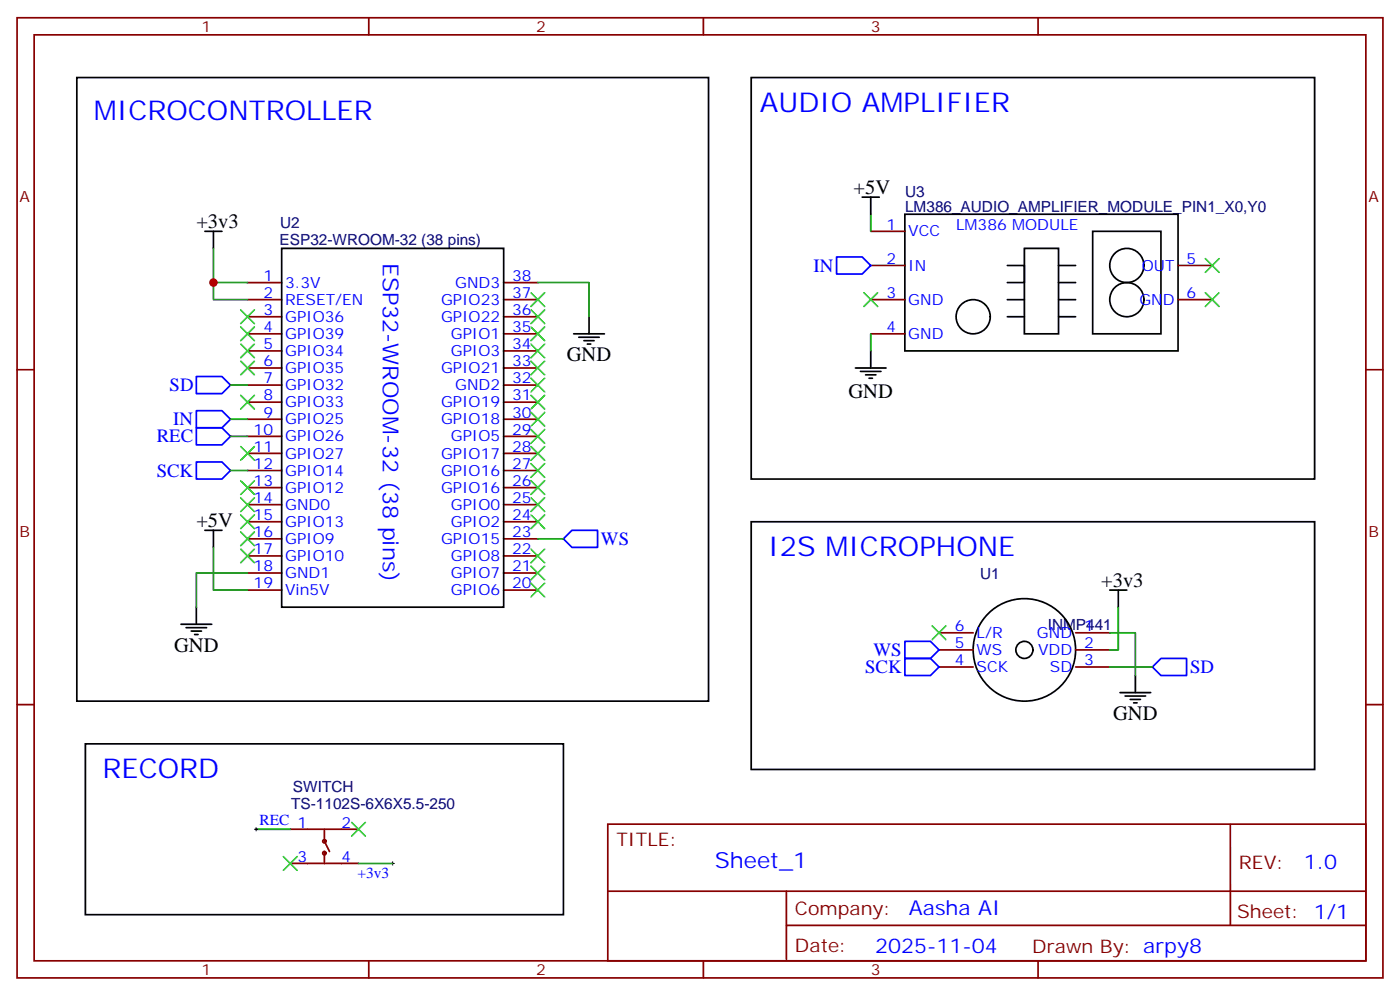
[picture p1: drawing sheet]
<svg xmlns="http://www.w3.org/2000/svg" width="289mm" height="205mm" viewBox="0 0 289 205" stroke-linecap="round" stroke-linejoin="round" font-family="sans-serif">
<g fill="none" stroke="#870000" stroke-width=".35">
<path d="M3.5 3.7h282.3v198.2h-282.3zM7.1 7.2h275.1v191.2h-275.1zM76.2 3.7v3.5M145.3 3.7v3.5M214.5 3.7v3.5M51.2 58.3h7M104.1 58.3h7M179.9 47.8h7.1M179.9 54.8h7.1M243.4 54.8h7.1M3.5 76.3h3.6M51.2 61.9h7"/>
<path d="M51.2 65.4h7M51.2 68.9h7M51.2 72.5h7M51.2 76h7M51.2 79.5h7M104.1 61.9h7M104.1 65.4h7M104.1 68.9h7M104.1 72.5h7M104.1 76h7M104.1 79.5h7M179.9 61.9h7.1"/>
<path d="M179.9 68.9h7.1M243.4 61.9h7.1M282.2 76.3h3.6M51.2 83h7M51.2 86.6h7M51.2 90.1h7M51.2 93.6h7M51.2 97.2h7M104.1 83h7M104.1 86.6h7M104.1 90.1h7M104.1 93.6h7"/>
<path d="M104.1 97.2h7M51.2 100.7h7M51.2 104.2h7M51.2 107.7h7M51.2 111.3h7M51.2 114.8h7M51.2 118.3h7M104.1 100.7h7M104.1 104.2h7M104.1 107.7h7M104.1 111.3h7M104.1 114.8h7"/>
<path d="M104.1 118.3h7M51.2 121.8h7M104.1 121.8h7M194 130.7h7.1M194 134.2h7.1M194 137.7h7.1M222.2 130.7h7.1M222.2 134.2h7.1M222.2 137.7h7.1M3.5 145.5h3.6M282.2 145.5h3.6M60 178.3h14.1"/>
<path d="M60 171.2h14.1M67 171.2v2.5l1.1 2.1M67 175.8v2.5M125.6 170.2h156.6v28.2h-156.6zM254.2 170.2v20.9M76.2 198.4v3.5M125.6 184h156.5M145.3 198.4v3.5M162.5 191.1h119.6M162.5 184v14.1M214.5 198.4v3.5"/>
<circle cx="67" cy="173.7" r=".35"/>
<circle cx="67" cy="176.2" r=".35"/>
</g>
<g fill="none" stroke="#000" stroke-width=".35">
<path d="M15.9 16h130.5v128.8h-130.5zM155.2 16h116.4v82.9h-116.4zM42.3 47.8h3.6M44.1 47.8v3.5M58.2 51.3h45.9v74.1h-45.9zM178.2 40.7h3.5M179.9 40.7v3.5M187 44.2h56.4v28.3h-56.4zM208.1 54.8h3.6v3.5h-3.6M211.7 51.3h7v17.6h-7zM218.7 54.8h3.5M218.7 58.3h3.5"/>
<path d="M225.8 47.8h14.1v21.1h-14.1zM118.5 68.9h6.4M119.6 69.6h4.2M120.6 70.3h2.2M121.4 71h.7M121.7 65.4v3.5M176.7 76h6.4M177.8 76.7h4.2M178.9 77.4h2.1M179.6 78.1h.7M179.9 72.5v3.5M208.1 61.9h3.6"/>
<path d="M208.1 65.4h3.6M218.7 61.9h3.5M218.7 65.4h3.5M42.3 109.5h3.6M44.1 109.5v3.5M155.2 107.7h116.4v51.2h-116.4zM37.4 128.9h6.3M38.5 129.6h4.2M39.5 130.3h2.1M40.2 131h.7M40.6 125.4v3.5M229.3 121.8h3.5"/>
<path d="M231.1 121.8v3.6M234.6 139.5v3.5M17.6 153.6h98.8v35.3h-98.8zM231.4 143h6.4M232.5 143.7h4.2M233.5 144.4h2.2M234.2 145.1h.7"/>
<circle cx="232.8" cy="54.8" r="3.5"/>
<circle cx="201.1" cy="65.4" r="3.5"/>
<circle cx="232.8" cy="61.9" r="3.5"/>
<circle cx="211.7" cy="134.2" r="10.6"/>
<circle cx="211.7" cy="134.2" r="1.76"/>
</g>
<g fill="none" stroke="#008700" stroke-width=".35">
<path d="M44.1 51.3v10.6h7.1M44.1 58.3h7.1M111.1 58.3h10.6v7.1M179.9 44.2v3.6M47.6 79.5h3.6M179.9 68.9v3.6M47.6 86.6h3.6M47.6 97.2h3.6M47.6 90.1h3.6M44.1 113v8.8h7.1M51.2 118.3h-10.6v7.1M111.1 111.3h5.3"/>
<path d="M229.3 130.7h5.3v8.8M229.3 137.7h8.8M231.1 125.4v8.8h-1.8M52.9 171.2h7.1M74.1 178.3h7"/>
</g>
<path d="M172.9 53.1h5.3l1.7 1.7-1.7 1.8h-5.3zM40.6 77.8h5.3l1.7 1.7-1.7 1.8h-5.3zM40.6 95.4h5.3l1.7 1.8-1.7 1.7h-5.3zM40.6 84.8h5.3l1.7 1.8-1.7 1.7h-5.3zM40.6 88.3h5.3l1.7 1.8-1.7 1.8h-5.3zM116.4 111.3l1.8-1.8h5.3v3.5h-5.3zM187 136h5.3l1.7 1.7-1.7 1.8h-5.3zM187 132.4h5.3l1.7 1.8-1.7 1.8h-5.3zM239.9 136h5.3v3.5h-5.3l-1.8-1.8z" fill="none" stroke="#00f" stroke-width=".35"/>
<g fill="none" stroke="#3c3" stroke-width=".35">
<path d="M249.1 53.4l2.8 2.8M251.9 53.4l-2.8 2.8M49.7 64l2.9 2.8M49.7 67.5l2.9 2.8M49.7 71l2.9 2.9M49.7 74.6l2.9 2.8M52.6 64l-2.9 2.8M52.6 67.5l-2.9 2.8M52.6 71l-2.9 2.9M52.6 74.6l-2.9 2.8M109.7 78.1l2.8 2.8M109.7 74.6l2.8 2.8"/>
<path d="M109.7 71l2.8 2.9M109.7 67.5l2.8 2.8M109.7 60.5l2.8 2.8M109.7 64l2.8 2.8M112.5 78.1l-2.8 2.8M112.5 74.6l-2.8 2.8M112.5 71l-2.8 2.9M112.5 67.5l-2.8 2.8M112.5 60.5l-2.8 2.8M112.5 64l-2.8 2.8M178.5 60.5l2.8 2.8M181.3 60.5l-2.8 2.8"/>
<path d="M249.1 60.5l2.8 2.8M251.9 60.5l-2.8 2.8M49.7 81.6l2.9 2.9M49.7 92.2l2.9 2.8M49.7 99.3l2.9 2.8M52.6 81.6l-2.9 2.9M52.6 92.2l-2.9 2.8M52.6 99.3l-2.9 2.8M109.7 81.6l2.8 2.9M109.7 85.2l2.8 2.8M109.7 88.7l2.8 2.8M109.7 92.2l2.8 2.8"/>
<path d="M109.7 95.7l2.8 2.9M109.7 99.3l2.8 2.8M112.5 81.6l-2.8 2.9M112.5 85.2l-2.8 2.8M112.5 88.7l-2.8 2.8M112.5 92.2l-2.8 2.8M112.5 95.7l-2.8 2.9M112.5 99.3l-2.8 2.8M49.7 102.8l2.9 2.8M49.7 109.9l2.9 2.8M49.7 113.4l2.9 2.8M49.7 106.3l2.9 2.8"/>
<path d="M52.6 102.8l-2.9 2.8M52.6 109.9l-2.9 2.8M52.6 113.4l-2.9 2.8M52.6 106.3l-2.9 2.8M109.7 102.8l2.8 2.8M109.7 106.3l2.8 2.8M109.7 113.4l2.8 2.8M109.7 116.9l2.8 2.8M112.5 102.8l-2.8 2.8M112.5 106.3l-2.8 2.8M112.5 113.4l-2.8 2.8M112.5 116.9l-2.8 2.8"/>
<path d="M109.7 120.4l2.8 2.9M112.5 120.4l-2.8 2.9M192.6 129.3l2.8 2.8M195.4 129.3l-2.8 2.8M58.6 176.9l2.8 2.8M61.4 176.9l-2.8 2.8M72.7 169.8l2.8 2.8M75.5 169.8l-2.8 2.8"/>
</g>
<path d="M52.6 171.2h.7M52.9 170.9v.7M80.8 178.3h.7M81.1 177.9v.7" fill="none" stroke="#000" stroke-width=".21"/>
<circle cx="44.1" cy="58.3" r=".88" fill="#c00"/>
<g font-size="5.6" fill="#00f">
<text x="157" y="23.1">AUDIO AMPLIFIER</text>
<text x="19.4" y="24.8">MICROCONTROLLER</text>
<text x="158.7" y="114.8">I2S MICROPHONE</text>
<text x="21.2" y="160.7">RECORD</text>
</g>
<g font-size="4.6" fill="#00f">
<text x="79.1" y="54.2" transform="rotate(90 79.1 54.2)">ESP32-WROOM-32 (38 pins)</text>
<text x="147.7" y="179.2">Sheet_1</text>
</g>
<g font-size="4.2">
<text x="176.4" y="40">+5V</text>
<text x="40.6" y="47.1">+3v3</text>
<text x="117.1" y="74.6">GND</text>
<text x="175.3" y="82.1">GND</text>
<text x="40.6" y="108.8">+5V</text>
<text x="227.5" y="121.1">+3v3</text>
<text x="36" y="134.5">GND</text>
<text x="230" y="148.7">GND</text>
</g>
<g font-size="4.2" fill="#00f">
<text x="269.4" y="179.4">1.0</text>
<text x="187.8" y="189">Aasha AI</text>
<text x="180.8" y="196.8">2025-11-04</text>
</g>
<g font-size="3.9" fill="#00f">
<text x="168.1" y="56.1">IN</text>
<text x="35.1" y="80.8">SD</text>
<text x="35.8" y="87.8">IN</text>
<text x="32.4" y="91.3">REC</text>
<text x="32.4" y="98.4">SCK</text>
<text x="124.2" y="112.5">WS</text>
<text x="180.5" y="135.5">WS</text>
<text x="178.8" y="139">SCK</text>
<text x="245.9" y="139">SD</text>
</g>
<g font-size="3.9" fill="#800">
<text x="127.4" y="174.8">TITLE:</text>
<text x="256" y="179.4">REV:</text>
<text x="164.3" y="189">Company:</text>
<text x="255.6" y="189.6">Sheet: 1/1</text>
<text x="164.3" y="196.6">Date:</text>
<text x="213.3" y="196.7">Drawn By: arpy8</text>
</g>
<g font-size="3.2" fill="#800">
<text x="41.6" y="6.7">1</text>
<text x="110.8" y="6.7">2</text>
<text x="179.9" y="6.7">3</text>
<text x="4.1" y="41.8">A</text>
<text x="282.8" y="41.8">A</text>
<text x="4.1" y="110.9">B</text>
<text x="282.8" y="110.9">B</text>
<text x="41.6" y="201.4">1</text>
<text x="110.8" y="201.4">2</text>
<text x="179.9" y="201.4">3</text>
</g>
<g font-size="3.2" fill="#000080">
<text x="187" y="40.7">U3</text>
<text x="57.9" y="47.1">U2</text>
<text x="187" y="43.7">LM386_AUDIO_AMPLIFIER_MODULE_PIN1_X0,Y0</text>
<text x="57.8" y="50.7">ESP32-WROOM-32 (38 pins)</text>
<text x="202.5" y="119.5">U1</text>
<text x="216.5" y="130.1">INMP441</text>
<text x="60.2" y="167.1">TS-1102S-6X6X5.5-250</text>
<text x="60.5" y="163.6">SWITCH</text>
</g>
<g font-size="3.2" fill="#00f">
<text x="183.2" y="47.4">1</text>
<text x="197.6" y="47.6">LM386 MODULE</text>
<text x="187.7" y="48.8">VCC</text>
<text x="54.4" y="58">1</text>
<text x="58.9" y="59.4">3.3V</text>
<text x="94.1" y="59.4">GND3</text>
<text x="105.8" y="58">38</text>
<text x="183.2" y="54.5">2</text>
<text x="187.7" y="55.9">IN</text>
<text x="235.9" y="55.9">OUT</text>
<text x="245.2" y="54.5">5</text>
<text x="54.4" y="61.5">2</text>
<text x="54.4" y="65.1">3</text>
<text x="58.9" y="62.9">RESET/EN</text>
<text x="91.1" y="62.9">GPIO23</text>
<text x="105.8" y="65.1">36</text>
<text x="105.8" y="61.5">37</text>
<text x="183.2" y="61.5">3</text>
<text x="187.7" y="62.9">GND</text>
<text x="235.4" y="62.9">GND</text>
<text x="245.2" y="61.5">6</text>
<text x="54.4" y="68.6">4</text>
<text x="58.9" y="66.5">GPIO36</text>
<text x="58.9" y="70">GPIO39</text>
<text x="91.1" y="66.5">GPIO22</text>
<text x="93.1" y="70">GPIO1</text>
<text x="105.8" y="68.6">35</text>
<text x="183.2" y="68.6">4</text>
<text x="187.7" y="70">GND</text>
<text x="54.4" y="72.1">5</text>
<text x="54.4" y="75.6">6</text>
<text x="58.9" y="73.5">GPIO34</text>
<text x="58.9" y="77">GPIO35</text>
<text x="91.1" y="77">GPIO21</text>
<text x="93.1" y="73.5">GPIO3</text>
<text x="105.8" y="75.6">33</text>
<text x="105.8" y="72.1">34</text>
<text x="54.4" y="79.2">7</text>
<text x="54.4" y="82.7">8</text>
<text x="58.9" y="80.6">GPIO32</text>
<text x="94.1" y="80.6">GND2</text>
<text x="105.8" y="82.7">31</text>
<text x="105.8" y="79.2">32</text>
<text x="52.4" y="89.7">10</text>
<text x="54.4" y="86.2">9</text>
<text x="58.9" y="84.1">GPIO33</text>
<text x="58.9" y="87.6">GPIO25</text>
<text x="91.1" y="87.6">GPIO18</text>
<text x="91.1" y="84.1">GPIO19</text>
<text x="105.8" y="89.7">29</text>
<text x="105.8" y="86.2">30</text>
<text x="52.4" y="93.3">11</text>
<text x="58.9" y="91.2">GPIO26</text>
<text x="58.9" y="94.7">GPIO27</text>
<text x="91.1" y="94.7">GPIO17</text>
<text x="93.1" y="91.2">GPIO5</text>
<text x="105.8" y="93.3">28</text>
<text x="52.4" y="96.8">12</text>
<text x="52.4" y="100.3">13</text>
<text x="58.9" y="98.2">GPIO14</text>
<text x="58.9" y="101.7">GPIO12</text>
<text x="91.1" y="101.7">GPIO16</text>
<text x="91.1" y="98.2">GPIO16</text>
<text x="105.8" y="100.3">26</text>
<text x="105.8" y="96.8">27</text>
<text x="52.4" y="103.9">14</text>
<text x="52.4" y="107.4">15</text>
<text x="58.9" y="105.3">GND0</text>
<text x="93.1" y="105.3">GPIO0</text>
<text x="105.8" y="107.4">24</text>
<text x="105.8" y="103.9">25</text>
<text x="52.4" y="110.9">16</text>
<text x="58.9" y="108.8">GPIO13</text>
<text x="58.9" y="112.3">GPIO9</text>
<text x="91.1" y="112.3">GPIO15</text>
<text x="93.1" y="108.8">GPIO2</text>
<text x="105.8" y="110.9">23</text>
<text x="52.4" y="114.4">17</text>
<text x="52.4" y="118">18</text>
<text x="58.9" y="115.9">GPIO10</text>
<text x="58.9" y="119.4">GND1</text>
<text x="93.1" y="119.4">GPIO7</text>
<text x="93.1" y="115.9">GPIO8</text>
<text x="105.8" y="118">21</text>
<text x="105.8" y="114.4">22</text>
<text x="52.4" y="121.5">19</text>
<text x="58.9" y="122.9">Vin5V</text>
<text x="93.1" y="122.9">GPIO6</text>
<text x="105.8" y="121.5">20</text>
<text x="197.3" y="130.3">6</text>
<text x="201.8" y="131.7">L/R</text>
<text x="214.3" y="131.7">GND</text>
<text x="224" y="130.3">1</text>
<text x="197.3" y="137.4">4</text>
<text x="197.3" y="133.8">5</text>
<text x="201.8" y="135.3">WS</text>
<text x="214.5" y="135.3">VDD</text>
<text x="224" y="133.8">2</text>
<text x="224" y="137.4">3</text>
<text x="201.8" y="138.8">SCK</text>
<text x="216.9" y="138.8">SD</text>
<text x="53.6" y="170.4">REC 1</text>
<text x="70.6" y="170.9">2</text>
<text x="61.5" y="177.9">3</text>
<text x="70.6" y="177.9">4</text>
<text x="73.9" y="181.4">+3v3</text>
</g>
</svg>
